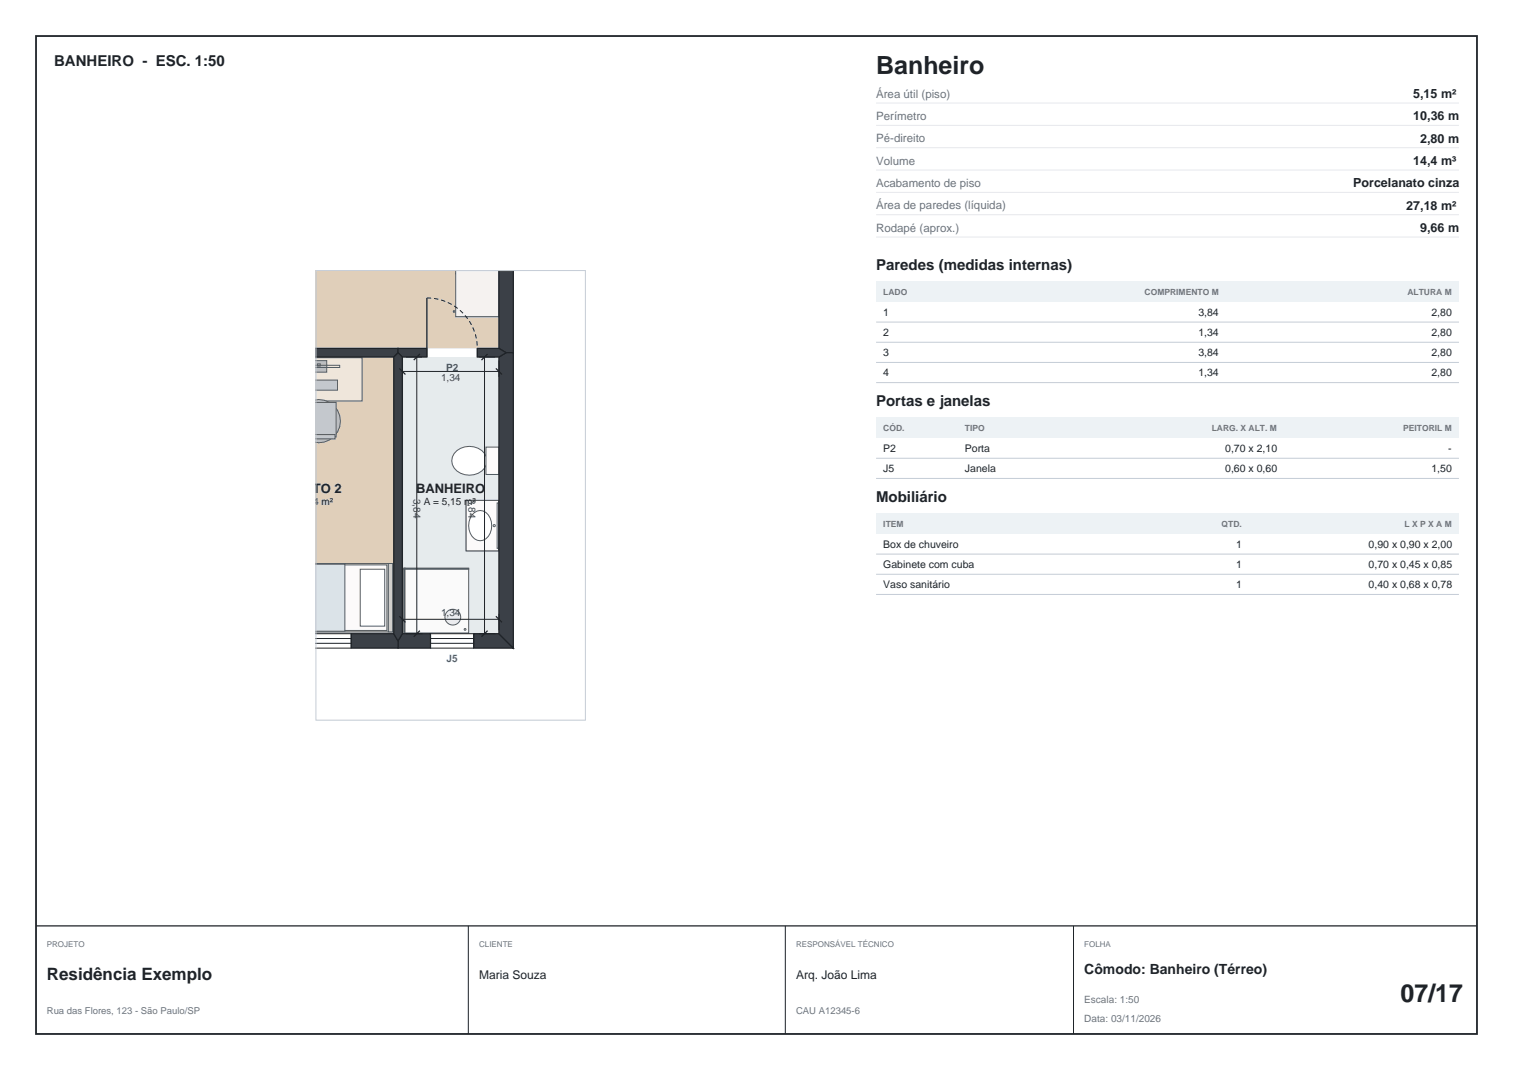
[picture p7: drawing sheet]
<svg xmlns="http://www.w3.org/2000/svg" width="420mm" height="297mm" viewBox="0 0 420 297" stroke-linecap="round" stroke-linejoin="round" font-family="sans-serif">
<path d="M10 10h400v277h-400z" fill="none" stroke="#1f2429" stroke-width=".5"/>
<path d="M87.6 75.1h50.9v21.6h-50.9z" fill="#e0cfba"/>
<path d="M111.7 99.1h26.8v76.8h-26.8z" fill="#e6ebed"/>
<path d="M87.6 99.1h21.7v76.8h-21.7z" fill="#e0cfba"/>
<path d="M99.8 99.5h.6v11.6h-.6z" fill="#faf7f5" stroke="#545c61" stroke-width=".28"/>
<path d="M87.6 99.3h12.9v12h-12.9z" fill="#f0e6d9" stroke="#545c61" stroke-width=".28"/>
<path d="M87.6 100.1h3.1v3.2h-3.1z" fill="#bfbfc2" stroke="#545c61" stroke-width=".28"/>
<path d="M87.6 105.5h6.1v2.8h-6.1z" fill="#c7c9c9" stroke="#545c61" stroke-width=".28"/>
<path d="M88.1 101h.8v.6h-.8z" fill="#bfbfc2" stroke="#545c61" stroke-width=".28"/>
<path d="M87.6 101.4h6.7v.6h-6.7" fill="none" stroke="#545c61" stroke-width=".28"/>
<path d="M127 125.4a5.2 5.2 0 0 1 7.8 1.6 3.6 3.6 0 0 1-3.3 4.4 4.9 4.9 0 0 1-5.7-2.6 3.1 3.1 0 0 1 1.2-3.4z" fill="#fcfafa" stroke="#545c61" stroke-width=".28"/>
<path d="M126.8 125.1a5.4 5.4 0 0 1 8.2 1.8 4 4 0 0 1-3.4 4.9 4.8 4.8 0 0 1-6.2-3.9l.2-1 .5-1z" fill="#fff" stroke="#545c61" stroke-width=".28"/>
<path d="M134.9 124.1h3.6v7.6h-3.6z" fill="#fcfafa" stroke="#545c61" stroke-width=".28"/>
<path d="M129.4 138.9h9v14h-9z" fill="#f0e8e0" stroke="#545c61" stroke-width=".28"/>
<path d="M129.4 138.9h9v14h-9z" fill="#fcfafa" stroke="#545c61" stroke-width=".28"/>
<path d="M131.7 142.3a2.83 2.83 0 0 1 4.4 1.5 4.7 4.7 0 0 1-2 6.2 3.2 3.2 0 0 1-3.9-3 4.9 4.9 0 0 1 1.5-4.7z" fill="#fff" stroke="#545c61" stroke-width=".28"/>
<circle cx="137.2" cy="145.9" r=".3" fill="#ebedf0" stroke="#545c61" stroke-width=".28"/>
<path d="M138 139.6h.4v12.6h-.4z" fill="none" stroke="#545c61" stroke-width=".28"/>
<g fill="#d6cfc7" stroke="#545c61" stroke-width=".28">
<path d="M107.4 156.8h1.2v1.2h-1.2z"/>
<path d="M107.4 173.8h1.2v1.2h-1.2z"/>
</g>
<path d="M87.6 156.4h21.4v19h-21.4z" fill="#e3d9cf" stroke="#545c61" stroke-width=".28"/>
<path d="M87.6 156.8h19.8v18.2h-19.8z" fill="#fcfafa" stroke="#545c61" stroke-width=".28"/>
<path d="M87.6 156.6h8.1v18.6h-8.1z" fill="#dbe3e8" stroke="#545c61" stroke-width=".28"/>
<path d="M100 158h6.8v15.8h-6.8z" fill="#fff" stroke="#545c61" stroke-width=".28"/>
<path d="M107.8 156.4h1.2v19h-1.2z" fill="#d6cfc7" stroke="#545c61" stroke-width=".28"/>
<path d="M87.6 111.1a5.9 5.9 0 0 1 6.9 5.8 5.9 5.9 0 0 1-6.9 5.8z" fill="#bfbfc2" stroke="#545c61" stroke-width=".28"/>
<circle cx="88.5" cy="116.9" r=".5" fill="#b8bacf" stroke="#545c61" stroke-width=".28"/>
<g fill="#c4c7cc" stroke="#545c61" stroke-width=".28">
<path d="M87.6 111.7h5.7v9.6h-5.7z"/>
<path d="M87.6 120.6h5.4v1.2h-5.4z"/>
</g>
<path d="M112.1 157.7h18v18h-18z" fill="#fafafa" stroke="#545c61" stroke-width=".28"/>
<circle cx="125.7" cy="171.3" r="2.2" fill="#ebedf0" stroke="#545c61" stroke-width=".28"/>
<path d="M112.1 157.8h18v.2h-18zM112.2 157.7h.2v18h-.2z" fill="none" stroke="#545c61" stroke-width=".28"/>
<circle cx="129.1" cy="174.7" r=".25" fill="#ebedf0" stroke="#545c61" stroke-width=".28"/>
<path d="M127.1 75.1h11.2v12.6h-11.2z" fill="#ebe8e3" stroke="#545c61" stroke-width=".28"/>
<path d="M125.8 86.3h.5v.4h-.5z" fill="#ebedf0" stroke="#545c61" stroke-width=".28"/>
<path d="M126.4 75.8l.1 .2z" fill="#e3e0db" stroke="#545c61" stroke-width=".28"/>
<path d="M126.5 75.1h12v12.8h-12z" fill="#f5f2f0" stroke="#545c61" stroke-width=".28"/>
<g fill="#3b4047" stroke="#1f2429" stroke-width=".35">
<path d="M138.5 75.1h4v22.8h-2l-2-1.2z"/>
<path d="M131.5 175.9h7l4 4h-11z"/>
<path d="M111.7 175.9h7.8v4h-9v-2z"/>
<path d="M138.5 99.1l2-1.2h2v82l-4-4z"/>
<path d="M87.6 96.7h22.9v1.2l-1.2 1.2h-21.7z"/>
<path d="M110.5 96.7h8v2.4h-6.8l-1.2-1.2z"/>
<path d="M132.5 96.7h6l2 1.2-2 1.2h-6z"/>
<path d="M97.5 175.9h11.8l1.2 2v2h-13z"/>
<path d="M109.3 99.1l1.2-1.2 1.2 1.2v76.8l-1.2 2-1.2-2z"/>
</g>
<g fill="none" stroke="#1f2429" stroke-width=".28">
<path d="M112.7 99.1h4.5M115.7 99.1v76.8M118.5 96.7v2.4M132.5 96.7v2.4M133 99.1h4.5M134.5 99.1v76.8M111.7 100.1v4.5M111.7 103.1h26.8M138.5 100.1v4.5M87.6 175.9h9.9v4h-9.9M87.6 178.6h9.9M87.6 177.2h9.9"/>
<path d="M111.7 171.9h26.8M111.7 170.4v4.5M112.7 175.9h4.5M119.5 175.9h12v4h-12zM119.5 178.6h12M119.5 177.2h12M133 175.9h4.5M138.5 170.4v4.5"/>
</g>
<path d="M116.5 98.3l-1.6 1.6M118.5 82.7v14M135.3 98.3l-1.6 1.6M110.9 102.3l1.6 1.6M137.7 102.3l1.6 1.6M110.9 171.1l1.6 1.6M116.5 175.1l-1.6 1.6M135.3 175.1l-1.6 1.6M137.7 171.1l1.6 1.6" fill="none" stroke="#1f2429" stroke-width=".35"/>
<path d="M118.5 82.7a14 14 0 0 1 14 14" fill="none" stroke="#1f2429" stroke-width=".28" stroke-dasharray="1.2 .8" stroke-linecap="butt"/>
<path d="M87.7 75.1h74.8v124.8h-74.8z" fill="none" stroke="#c4ccd6" stroke-width=".28"/>
<path d="M243.2 28.6h161.8M243.2 34.8h161.8M243.2 41h161.8M243.2 47.2h161.8M243.2 53.4h161.8M243.2 59.6h161.8M243.2 65.8h161.8" fill="none" stroke="#e6e8ed" stroke-width=".28"/>
<path d="M243.2 78.2h161.8v5.6h-161.8z" fill="#edf2f5"/>
<path d="M243.2 89.4h161.8M243.2 95h161.8M243.2 100.6h161.8M243.2 106.2h161.8" fill="none" stroke="#c4ccd6" stroke-width=".28"/>
<path d="M243.2 116h161.8v5.6h-161.8z" fill="#edf2f5"/>
<path d="M243.2 127.2h161.8M243.2 132.8h161.8" fill="none" stroke="#c4ccd6" stroke-width=".28"/>
<path d="M243.2 142.6h161.8v5.6h-161.8z" fill="#edf2f5"/>
<path d="M243.2 153.8h161.8M243.2 159.4h161.8M243.2 165h161.8" fill="none" stroke="#c4ccd6" stroke-width=".28"/>
<path d="M10 257h400" fill="none" stroke="#1f2429" stroke-width=".35"/>
<path d="M130 257v30M218 257v30M298 257v30" fill="none" stroke="#1f2429" stroke-width=".28"/>
<g font-size="6.9" fill="#1f2328">
<text x="243.2" y="20.4">Banheiro</text>
<text x="388.8" y="278">07/17</text>
</g>
<text font-size="4.7" fill="#1f2328" x="13" y="272.2">Residência Exemplo</text>
<g font-size="4.2" fill="#1f2328">
<text x="15" y="18.5">BANHEIRO - ESC. 1:50</text>
<text x="243.2" y="74.9">Paredes (medidas internas)</text>
<text x="243.2" y="112.7">Portas e janelas</text>
<text x="243.2" y="139.3">Mobiliário</text>
</g>
<text font-size="3.9" fill="#1f2328" x="301" y="270.4">Cômodo: Banheiro (Térreo)</text>
<g font-size="3.6" fill="#1f2328">
<text x="-.2" y="97.2">COZINHA</text>
<text x="76.2" y="136.8">QUARTO 2</text>
<text x="115.5" y="136.8">BANHEIRO</text>
</g>
<g font-size="3.5" fill="#1f2328">
<text x="392.3" y="27.2">5,15 m²</text>
<text x="392.3" y="33.4">10,36 m</text>
<text x="394.2" y="39.6">2,80 m</text>
<text x="392.3" y="45.8">14,4 m³</text>
<text x="375.6" y="52">Porcelanato cinza</text>
<text x="390.4" y="58.2">27,18 m²</text>
<text x="394.2" y="64.4">9,66 m</text>
</g>
<g font-size="3.3" fill="#1f2328">
<text x="133" y="271.7">Maria Souza</text>
<text x="221" y="271.7">Arq. João Lima</text>
</g>
<g font-size="3.2" fill="#6b7480">
<text x="243.2" y="27.1">Área útil (piso)</text>
<text x="243.2" y="33.3">Perímetro</text>
<text x="243.2" y="39.5">Pé-direito</text>
<text x="243.2" y="45.7">Volume</text>
<text x="243.2" y="51.9">Acabamento de piso</text>
<text x="243.2" y="58.1">Área de paredes (líquida)</text>
<text x="243.2" y="64.3">Rodapé (aprox.)</text>
</g>
<g font-size="2.9" fill="#1f2328">
<text x="245.2" y="87.6">1</text>
<text x="332.7" y="87.6">3,84</text>
<text x="397.4" y="87.6">2,80</text>
<text x="245.2" y="93.2">2</text>
<text x="332.7" y="93.2">1,34</text>
<text x="397.4" y="93.2">2,80</text>
<text x="245.2" y="98.8">3</text>
<text x="332.7" y="98.8">3,84</text>
<text x="397.4" y="98.8">2,80</text>
<text x="245.2" y="104.4">4</text>
<text x="332.7" y="104.4">1,34</text>
<text x="397.4" y="104.4">2,80</text>
<text x="245.2" y="125.4">P2</text>
<text x="267.9" y="125.4">Porta</text>
<text x="340.1" y="125.4">0,70 x 2,10</text>
<text x="402" y="125.4">-</text>
<text x="245.2" y="131">J5</text>
<text x="267.9" y="131">Janela</text>
<text x="340.1" y="131">0,60 x 0,60</text>
<text x="397.4" y="131">1,50</text>
<text x="245.2" y="152">Box de chuveiro</text>
<text x="343.1" y="152">1</text>
<text x="379.9" y="152">0,90 x 0,90 x 2,00</text>
<text x="245.2" y="157.6">Gabinete com cuba</text>
<text x="343.1" y="157.6">1</text>
<text x="379.9" y="157.6">0,70 x 0,45 x 0,85</text>
<text x="245.2" y="163.2">Vaso sanitário</text>
<text x="343.1" y="163.2">1</text>
<text x="379.9" y="163.2">0,40 x 0,68 x 0,78</text>
</g>
<g font-size="2.8" fill="#3d4650">
<text x="122.4" y="105.9">1,34</text>
<text x="114.8" y="138.5" transform="rotate(90 114.8 138.5)">3,84</text>
<text x="130" y="138.5" transform="rotate(90 130 138.5)">3,84</text>
<text x="122.4" y="171.1">1,34</text>
</g>
<text font-size="2.8" fill="#0b7285" x="123.8" y="103.1">P2</text>
<g font-size="2.8" fill="#1f2328">
<text x="78" y="140.2">A = 9,14 m²</text>
<text x="117.6" y="140.2">A = 5,15 m²</text>
</g>
<text font-size="2.8" fill="#1c5fb8" x="124" y="183.9">J5</text>
<g font-size="2.8" fill="#6b7480">
<text x="301" y="278.4">Escala: 1:50</text>
<text x="301" y="283.8">Data: 03/11/2026</text>
</g>
<g font-size="2.6" fill="#6b7480">
<text x="13" y="281.3">Rua das Flores, 123 - São Paulo/SP</text>
<text x="221" y="281.3">CAU A12345-6</text>
</g>
<g font-size="2.4" fill="#6b7480">
<text x="245.2" y="81.8">LADO</text>
<text x="317.7" y="81.8">COMPRIMENTO M</text>
<text x="390.7" y="81.8">ALTURA M</text>
<text x="245.2" y="119.6">CÓD.</text>
<text x="267.9" y="119.6">TIPO</text>
<text x="336.4" y="119.6">LARG. X ALT. M</text>
<text x="389.5" y="119.6">PEITORIL M</text>
<text x="245.2" y="146.2">ITEM</text>
<text x="339.1" y="146.2">QTD.</text>
<text x="389.9" y="146.2">L X P X A M</text>
</g>
<g font-size="2.2" fill="#6b7480">
<text x="13" y="262.8">PROJETO</text>
<text x="133" y="262.8">CLIENTE</text>
<text x="221" y="262.8">RESPONSÁVEL TÉCNICO</text>
<text x="301" y="262.8">FOLHA</text>
</g>
</svg>
